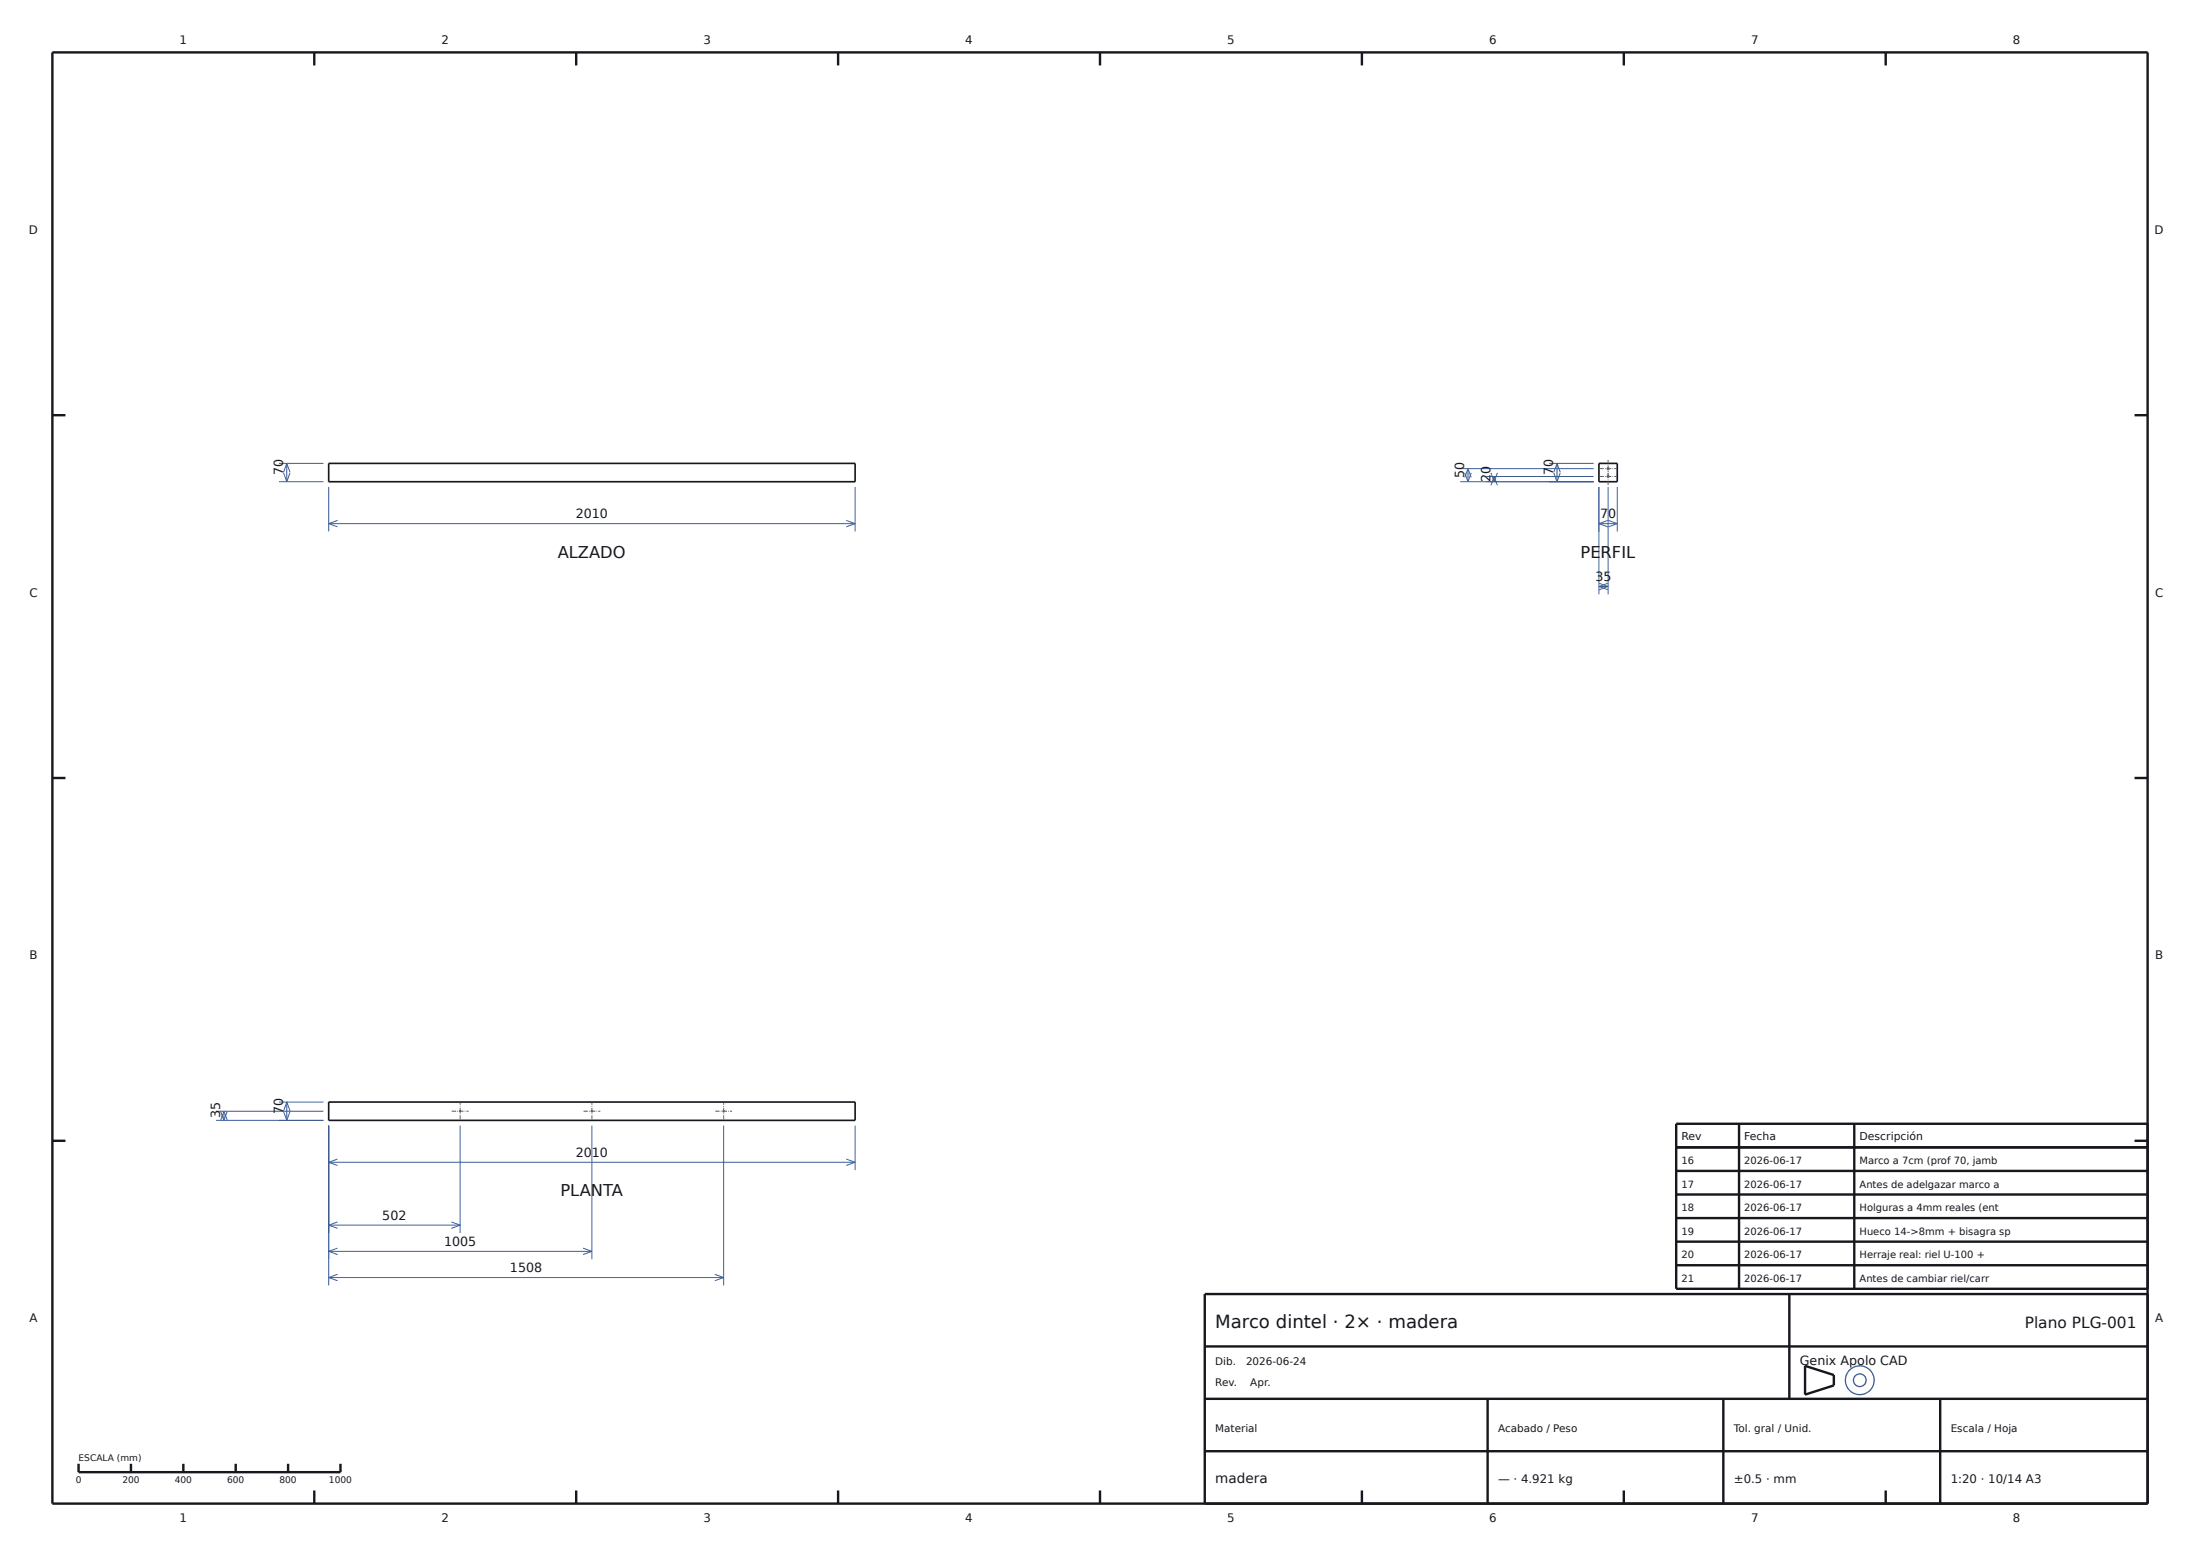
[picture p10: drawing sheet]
<svg xmlns="http://www.w3.org/2000/svg" width="420mm" height="297mm" viewBox="0 0 420 297" stroke-linecap="round" stroke-linejoin="round" font-family="sans-serif">
<g fill="#fdfdfb" stroke="#3a5e9c" stroke-width=".25">
<circle cx="355" cy="263.5" r="2.75"/>
<circle cx="355.1" cy="263.5" r="1.21"/>
</g>
<g fill="none" stroke="#16181d" stroke-width=".46">
<path d="M10 10h400v277h-400zM60 10v2.5M110 10v2.5M160 10v2.5M210 10v2.5M260 10v2.5M310 10v2.5M360 10v2.5M10 79.3h2.5M407.5 79.3h2.5M10 148.5h2.5M407.5 148.5h2.5"/>
<path d="M10 217.8h2.5M320 219h90M332 214.5v31.5M354 214.5v31.5M407.5 217.8h2.5M410 214.5h-90v31.5h90M320 223.5h90M320 228h90M320 232.5h90M320 237h90M230 257h180M320 241.5h90"/>
<path d="M341.6 247v20M410 247h-180v40M15 279.4v1.6h50v-1.6M25 279.4v1.6M35 279.4v1.6M45 279.4v1.6M55 279.4v1.6M230 277h180M230 267h180M284 267v20M329 267v20M344.6 260.7l5.5 1.8v1.9l-5.5 1.8z"/>
<path d="M370.4 267v20M60 284.5v2.5M110 284.5v2.5M160 284.5v2.5M210 284.5v2.5M260 284.5v2.5M310 284.5v2.5M360 284.5v2.5"/>
</g>
<g fill="none" stroke="#16181d" stroke-width=".32">
<path d="M62.8 88.5h100.5v3.5h-100.5zM305.2 88.5h3.5v3.5h-3.5zM306.9 91a.15 .15 0 0 1 .1-.2 .15 .15 0 0 1 .1 .2 .15 .15 0 0 1-.1 .1M306.9 91h.1M306.9 91l.1 .1M306.9 89.5v.1M306.9 89.6h.1M307 91.1h.1M307 89.3l-.1 .2M307 89.6h.1M307 89.3l.1 .1M307 89.3h.1"/>
<path d="M307.1 89.6h-.1M307.1 89.5v.1M307.1 89.4h.1M307.1 89.4v.1M62.8 210.4h100.5v3.5h-100.5zM87.8 212v.2M87.8 212.2h.1M87.8 212h.1M87.9 212h.1M87.9 212.2h-.1M87.9 212.2h.1M87.9 212l.1 .1"/>
<path d="M88 212.1h.1M88 212.1l-.1 .1M112.9 212v.2M112.9 212.2h.1M112.9 212h.1M113 212h.1M113 212h-.1M113 212.2h.1M113.1 212h.1M113.1 212.2h-.1M113.1 212.2h.1M113.1 212v.1"/>
<path d="M113.1 212.1h.1M113.1 212.1v.1M138.1 212v.2M138.1 212.2h.1M138.1 212h.1M138.2 212h.1M138.2 212.2h-.1M138.2 212.2h.1M138.2 212l.1 .1M138.3 212.1h.1M138.3 212.1l-.1 .1"/>
</g>
<g fill="none" stroke="#3a5e9c" stroke-width=".19">
<path d="M53.3 92h8.4M53.3 88.5h8.4M54.1 90.3l.7 1.7M54.8 88.5v3.5M54.8 88.5l.6 1.6M54.8 88.5l-.7 1.6M55.4 90.3l-.6 1.7M62.8 93v8.5M62.8 99.9h100.5M62.8 99.9l1.6 .7M64.4 99.3l-1.6 .6M161.6 99.3l1.7 .6"/>
<path d="M163.3 93v8.5M163.3 99.9l-1.7 .7M278.7 92h25.5M278.7 89.5h25.5M279.6 90.3l.6 1.7M280.2 89.5v2.5M280.2 89.5l.7 1.6M280.2 89.5l-.6 1.6M280.9 90.3l-.7 1.7M283.7 91h20.5M284.6 90.3l.7 1.7M285.3 91v1"/>
<path d="M285.3 91l.6 1.6M285.3 91l-.7 1.6M285.9 90.3l-.6 1.7M295.7 88.5h8.5M296.6 90.3l.7 1.7M297.3 88.5v3.5M297.3 88.5l.6 1.6M297.3 88.5l-.7 1.6M297.9 90.3l-.6 1.7M305.2 99.9h3.5M305.2 93v20.5M305.2 99.9l1.7 .7"/>
<path d="M306.9 99.3l-1.7 .6M307 93v20.5M307.1 99.3l1.6 .6M308.7 93v8.5M308.7 99.9l-1.6 .7M305.2 111.9h1.8M305.2 111.9l1.7 .7M305.3 111.3l1.7 .6M306.9 111.3l-1.7 .6M307 111.9l-1.7 .7M41.2 213.9h20.5M41.2 212.1h20.5"/>
<path d="M42.1 212.2l.6 1.7M42.7 212.1v1.8M42.7 212.1l.7 1.7M42.7 212.1l-.6 1.7M43.4 212.2l-.7 1.7M53.3 210.4h8.4M54.1 212.2l.7 1.7M54.8 210.4v3.5M54.8 210.4l.6 1.6M54.8 210.4l-.7 1.6M55.4 212.2l-.6 1.7M62.8 214.9v30.5"/>
<path d="M87.8 214.9v20.5M113 214.9v25.5M138.1 214.9v30.5M163.3 214.9v8.5M62.8 221.9h100.5M62.8 221.9l1.6 .6M62.8 233.9h25M62.8 233.9l1.6 .6M62.8 238.9h50.2M62.8 238.9l1.6 .6M64.4 221.2l-1.6 .7M64.4 233.2l-1.6 .7"/>
<path d="M64.4 238.2l-1.6 .7M86.2 233.2l1.6 .7M87.8 233.9l-1.6 .6M111.3 238.2l1.7 .7M113 238.9l-1.7 .6M161.6 221.2l1.7 .7M163.3 221.9l-1.7 .6M62.8 243.9h75.3M62.8 243.9l1.6 .6M64.4 243.2l-1.6 .7M136.5 243.2l1.6 .7M138.1 243.9l-1.6 .6"/>
</g>
<path d="M305.4 91h3.3M305.4 89.5h3.3M307 92.6v-3.3M307 91.1v-3.3M86.2 212.1h3.3M87.8 213.7v-3.2M111.4 212.1h3.2M113 213.7v-3.2M136.5 212.1h3.3M138.1 213.7v-3.2" fill="none" stroke="#b0413e" stroke-width=".19" stroke-dasharray=".8 .2 .1 .2" stroke-linecap="butt"/>
<text font-size="3.5" fill="#16181d" x="232" y="253.4">Marco dintel · 2× · madera</text>
<g font-size="3.1" fill="#16181d">
<text x="106.5" y="106.5">ALZADO</text>
<text x="301.7" y="106.5">PERFIL</text>
<text x="107" y="228.4">PLANTA</text>
</g>
<text font-size="2.9" fill="#16181d" x="386.5" y="253.4">Plano PLG-001</text>
<text font-size="2.6" fill="#16181d" x="232" y="283">madera</text>
<g font-size="2.4" fill="#16181d">
<text x="54" y="90.7" transform="rotate(-90 54 90.7)">70</text>
<text x="279.5" y="91.2" transform="rotate(-90 279.5 91.2)">50</text>
<text x="284.5" y="92" transform="rotate(-90 284.5 92)">20</text>
<text x="296.5" y="90.7" transform="rotate(-90 296.5 90.7)">70</text>
<text x="109.9" y="99">2010</text>
<text x="305.5" y="99">70</text>
<text x="304.6" y="111">35</text>
<text x="42" y="213.5" transform="rotate(-90 42 213.5)">35</text>
<text x="54" y="212.6" transform="rotate(-90 54 212.6)">70</text>
<text x="109.9" y="220.9">2010</text>
<text x="73" y="232.9">502</text>
<text x="84.8" y="237.9">1005</text>
<text x="97.4" y="242.9">1508</text>
<text x="343.6" y="260.6">Genix Apolo CAD</text>
</g>
<g font-size="2.2" fill="#16181d">
<text x="34.3" y="8.4">1</text>
<text x="84.3" y="8.4">2</text>
<text x="134.3" y="8.4">3</text>
<text x="184.3" y="8.4">4</text>
<text x="234.3" y="8.4">5</text>
<text x="284.3" y="8.4">6</text>
<text x="334.3" y="8.4">7</text>
<text x="384.3" y="8.4">8</text>
<text x="5.5" y="44.6">D</text>
<text x="411.3" y="44.6">D</text>
<text x="5.6" y="113.9">C</text>
<text x="411.4" y="113.9">C</text>
<text x="5.6" y="183.1">B</text>
<text x="411.4" y="183.1">B</text>
<text x="5.6" y="252.4">A</text>
<text x="411.4" y="252.4">A</text>
<text x="286" y="283">— · 4.921 kg</text>
<text x="331" y="283">±0.5 · mm</text>
<text x="372.4" y="283">1:20 · 10/14 A3</text>
<text x="34.3" y="290.6">1</text>
<text x="84.3" y="290.6">2</text>
<text x="134.3" y="290.6">3</text>
<text x="184.3" y="290.6">4</text>
<text x="234.3" y="290.6">5</text>
<text x="284.3" y="290.6">6</text>
<text x="334.3" y="290.6">7</text>
<text x="384.3" y="290.6">8</text>
</g>
<g font-size="2.1" fill="#16181d">
<text x="321" y="217.6">Rev</text>
<text x="333" y="217.6">Fecha</text>
<text x="355" y="217.6">Descripción</text>
</g>
<g font-size="2" fill="#16181d">
<text x="232" y="260.6">Dib.</text>
<text x="237.9" y="260.6">2026-06-24</text>
<text x="232" y="264.6">Rev.</text>
<text x="238.7" y="264.6">Apr.</text>
<text x="232" y="273.4">Material</text>
<text x="286" y="273.4">Acabado / Peso</text>
<text x="331" y="273.4">Tol. gral / Unid.</text>
<text x="372.4" y="273.4">Escala / Hoja</text>
</g>
<g font-size="1.9" fill="#16181d">
<text x="321" y="222.2">16</text>
<text x="321" y="226.7">17</text>
<text x="333" y="222.2">2026-06-17</text>
<text x="333" y="226.7">2026-06-17</text>
<text x="355" y="222.2">Marco a 7cm (prof 70, jamb</text>
<text x="355" y="226.7">Antes de adelgazar marco a</text>
<text x="321" y="231.2">18</text>
<text x="333" y="231.2">2026-06-17</text>
<text x="355" y="231.2">Holguras a 4mm reales (ent</text>
<text x="321" y="235.7">19</text>
<text x="333" y="235.7">2026-06-17</text>
<text x="355" y="235.7">Hueco 14-&gt;8mm + bisagra sp</text>
<text x="321" y="240.2">20</text>
<text x="321" y="244.7">21</text>
<text x="333" y="240.2">2026-06-17</text>
<text x="333" y="244.7">2026-06-17</text>
<text x="355" y="240.2">Herraje real: riel U-100 +</text>
<text x="355" y="244.7">Antes de cambiar riel/carr</text>
</g>
<g font-size="1.7" fill="#16181d">
<text x="15" y="278.8">ESCALA (mm)</text>
<text x="14.5" y="283">0</text>
<text x="23.4" y="283">200</text>
<text x="33.4" y="283">400</text>
<text x="43.4" y="283">600</text>
<text x="53.4" y="283">800</text>
<text x="62.8" y="283">1000</text>
</g>
</svg>
